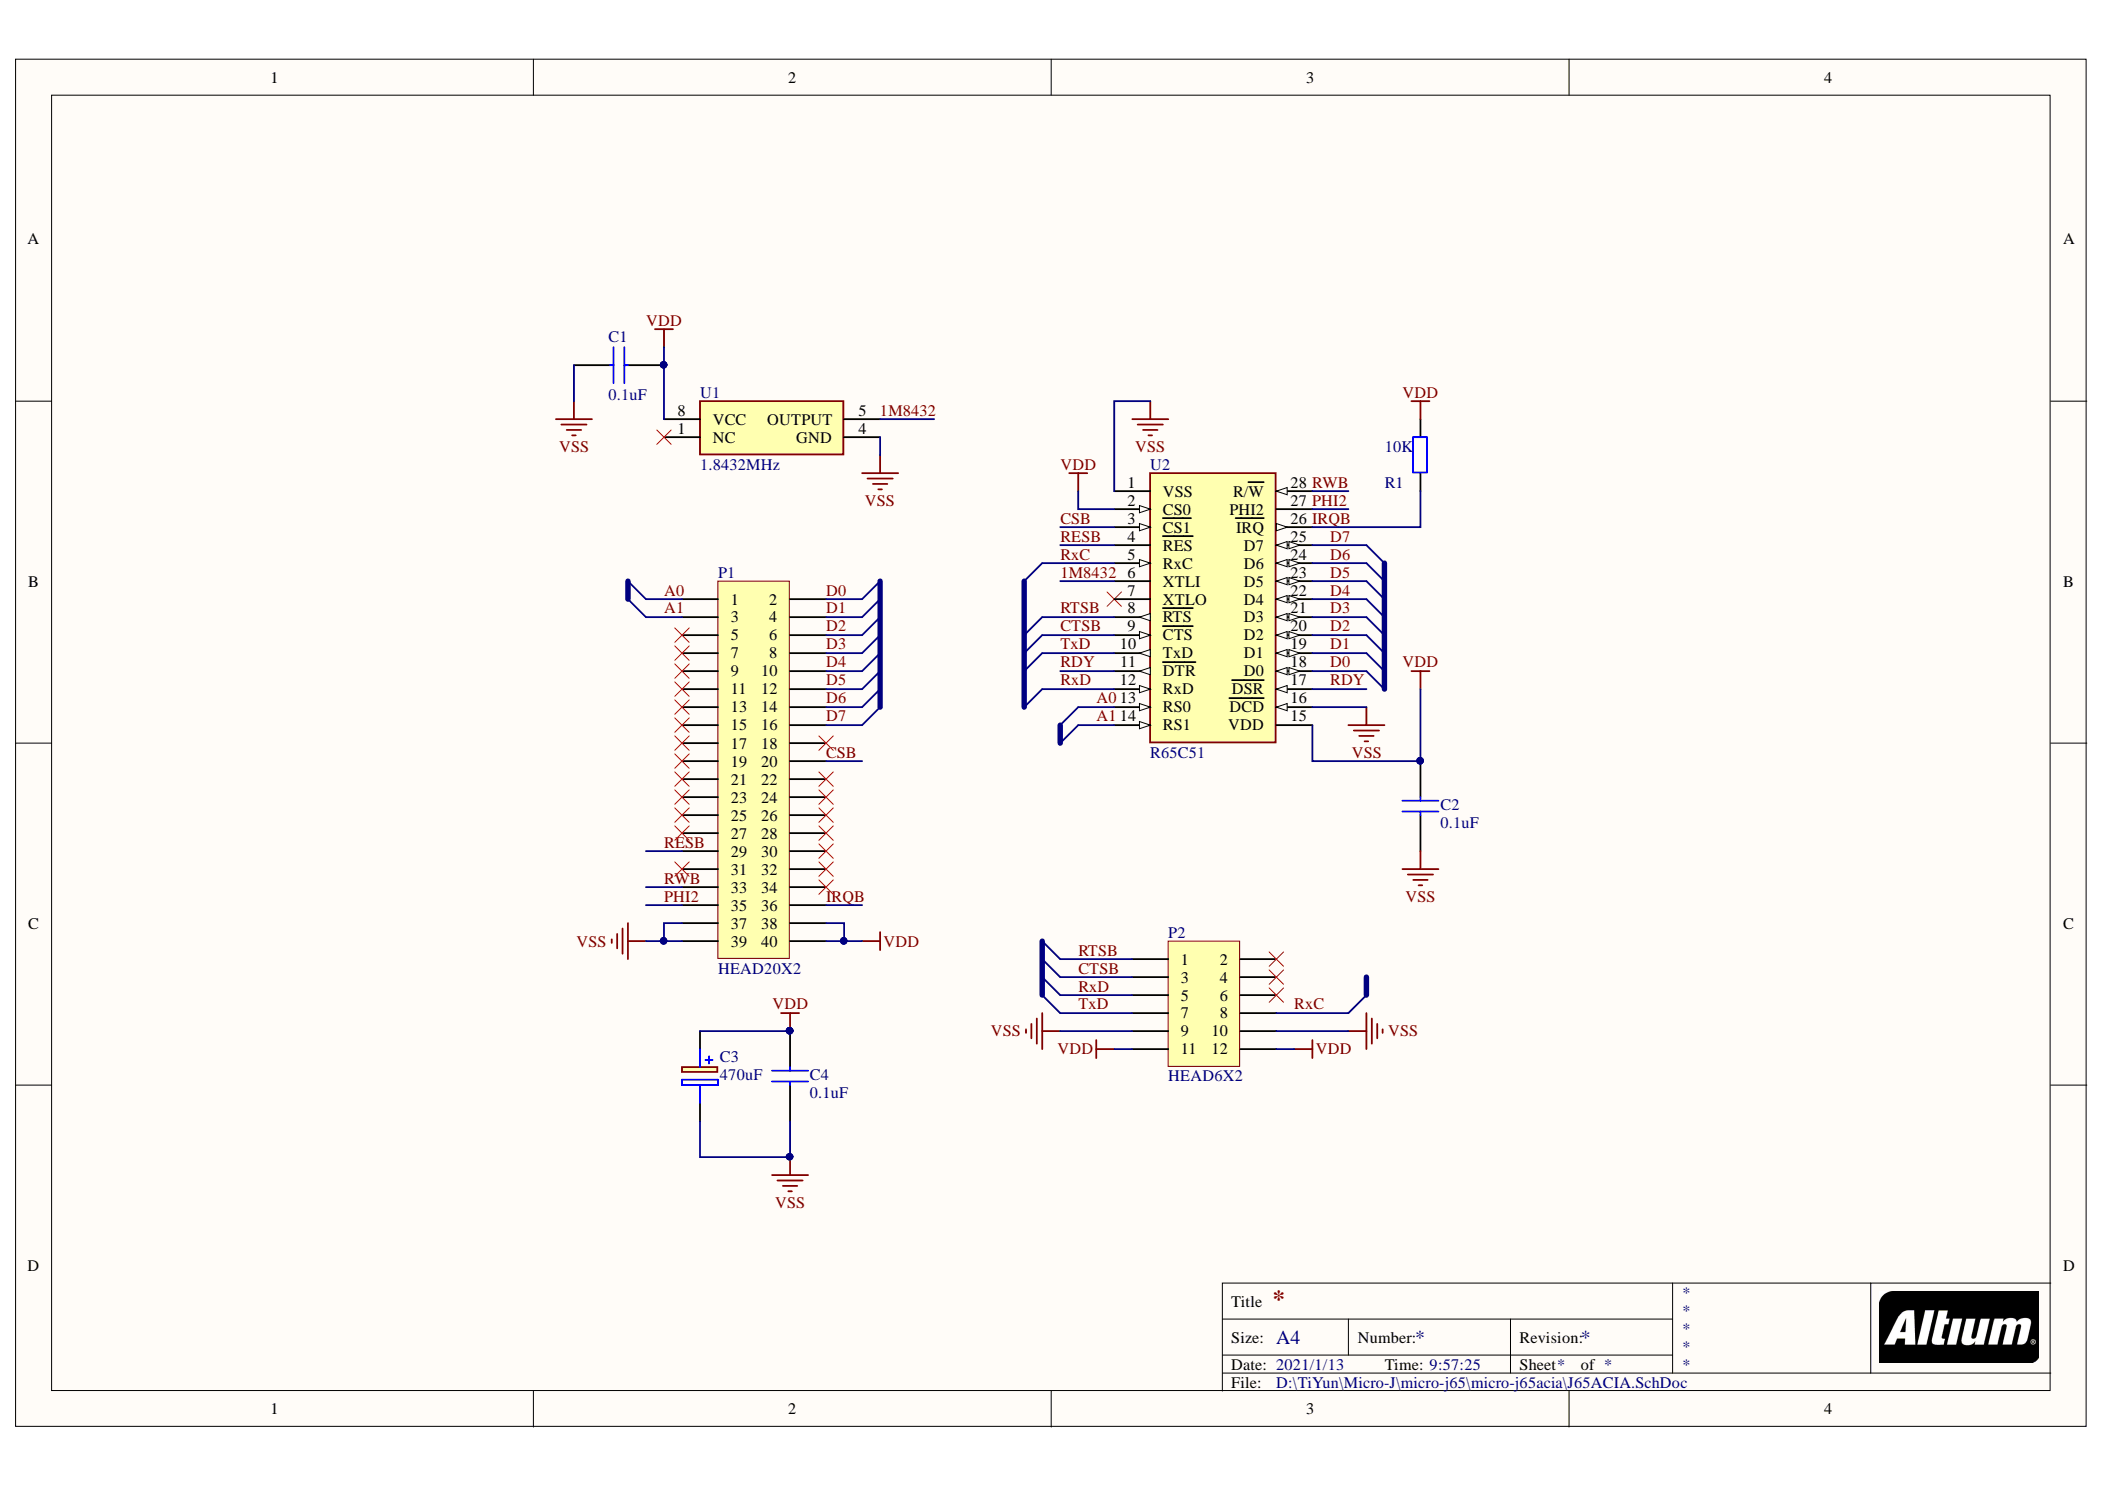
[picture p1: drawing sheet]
# Altium project J65ACIA.PrjPcb
1 sheet, 9 parts. Net scope: global (net labels, ports and power ports of the same name join across sheets).
Board file: J65ACIA.PcbDoc

## Sheet J65ACIA.SchDoc
size A4

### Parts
C1  0.1uF  [CAP508]
C2  0.1uF  [CAP508]
C3  470uF  [CAP8X12]
C4  0.1uF  [CAP508]
P1  HEAD20X2  [HD20X2]
P2  HEAD6X2  [HD6X2]
R1  10K  [AXIAL-0.4]
U1  1.8432MHz  [OSC4P]
U2  R65C51  [DIP28V]

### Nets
VDD: C1.1 C2.1 C3.1(+) C4.1 P1.38 P1.40 P2.11 P2.12 R1.1 U1.8(VCC) U2.2(CS0) U2.15(VDD)
VSS: C1.2 C2.2 C3.2(-) C4.2 P1.37 P1.39 P2.9 P2.10 U1.4(GND) U2.1(VSS) U2.16(~{DCD})
1M8432: U1.5(OUTPUT) U2.6(XTLI)
A0: P1.1 U2.13(RS0)
A1: P1.3 U2.14(RS1)
CSB: P1.20 U2.3(~{CS1})
CTSB: P2.3 U2.9(~{CTS})
D0: P1.2 U2.18(D0)
D1: P1.4 U2.19(D1)
D2: P1.6 U2.20(D2)
D3: P1.8 U2.21(D3)
D4: P1.10 U2.22(D4)
D5: P1.12 U2.23(D5)
D6: P1.14 U2.24(D6)
D7: P1.16 U2.25(D7)
IRQB: P1.36 R1.2 U2.26(~{IRQ})
PHI2: P1.35 U2.27(PHI2)
RDY: U2.11(~{DTR}) U2.17(~{DSR})
RESB: P1.29 U2.4(~{RES})
RTSB: P2.1 U2.8(~{RTS})
RWB: P1.33 U2.28(R/~{W})
RxC: P2.8 U2.5(RxC)
RxD: P2.5 U2.12(RxD)
TxD: P2.7 U2.10(TxD)

Not connected (* = marked no-connect by the designer): P1 5* 7* 9* 11* 13* 15* 17* 18* 19* 21* 22* 23* 24* 25* 26* 27* 28* 30* 31* 32* 34*; P2 2* 4* 6*; U1 1(NC)*; U2 7(XTLO)*
